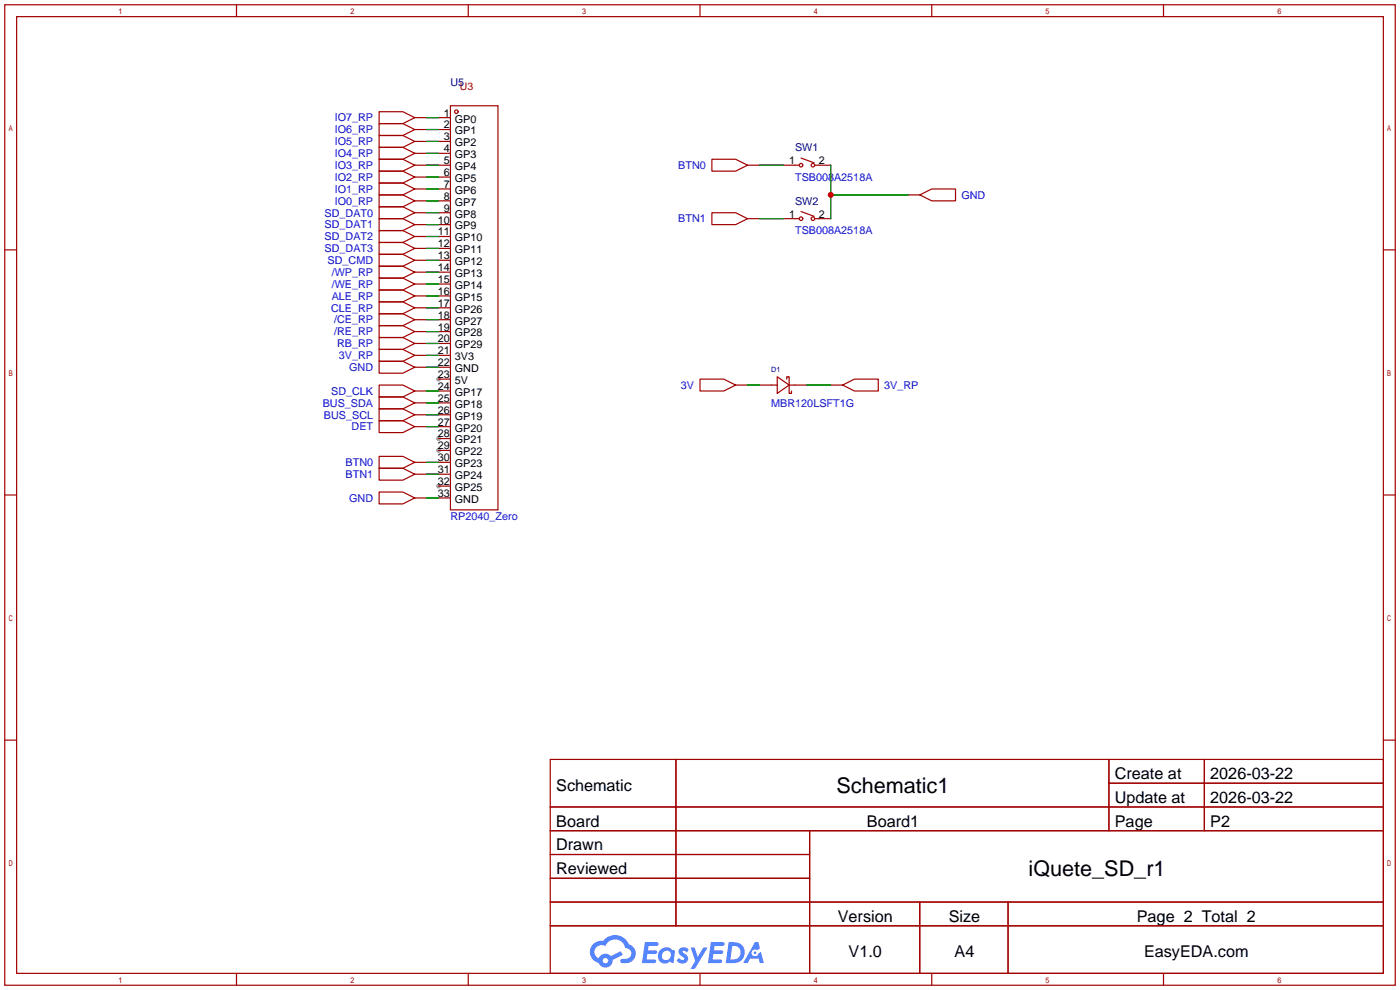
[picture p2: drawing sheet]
<svg xmlns="http://www.w3.org/2000/svg" width="299mm" height="212mm" viewBox="0 0 299 212" stroke-linecap="round" stroke-linejoin="round" font-family="sans-serif">
<g fill="#999">
<circle cx="93.7" cy="81" r=".51"/>
<circle cx="93.7" cy="93.7" r=".51"/>
<circle cx="93.7" cy="96.3" r=".51"/>
<circle cx="93.7" cy="103.9" r=".51"/>
</g>
<g fill="none" stroke="#a10000" stroke-width=".25">
<path d="M1 1h297.2v209.6h-297.2zM3.6 3.6h292.1v204.4h-292.1zM50.5 1v2.6M100.1 1v2.6M149.6 1v2.6M199.1 1v2.6M248.7 1v2.6M1 53.4h2.6M295.7 53.4h2.5M1 105.8h2.6M295.7 105.8h2.5M1 158.2h2.6"/>
<path d="M295.7 158.2h2.5M117.6 162.3h178.1v45.7h-178.1zM117.6 172.5h178.1M117.6 177.5h178.1M144.5 162.3v35.6M173 177.5v30.5M237 162.3v15.2M237 167.4h58.7M257.4 162.3v15.2M117.6 182.6h55.4M117.6 192.8h178.1M117.6 187.7h55.4"/>
<path d="M117.6 197.9h178.1M196.6 192.8v15.2M215.4 192.8v15.2M50.5 208v2.6M100.1 208v2.6M149.6 208v2.6M199.1 208v2.6M248.7 208v2.6"/>
</g>
<g fill="#5487ff">
<path d="M145.3 202.7a1.3 1.3 0 0 1 1.9 .3l-.4 .6a.54 .54 0 0 0-.9-.2l.1 .2a1.34 1.34 0 0 1 .9 1.8 1.47 1.47 0 0 1-2.3-.1l.5-.6 .8 .5a.31 .31 0 0 0 .4-.3 .31 .31 0 0 0-.3-.4 1.12 1.12 0 0 1-.7-1.8z"/>
<path d="M147.6 202.5h.9l.6 2 1.2-2h.9l-2.7 4.6h-.9l1-1.7z"/>
<path d="M137.8 201.4h1.7a1.31 1.31 0 0 1 1.2 .2 .4 .4 0 0 1-.3 .5l-1.8 .1-.1 .9h1.6a.4 .4 0 0 1 .4 .4 .4 .4 0 0 1-.5 .4h-1.6l-.2 1.2h1.4a.46 .46 0 0 1 .5 0 .46 .46 0 0 1 .1 .5l-.4 .2h-2.6z"/>
<path d="M151.9 201.4h1.7a1.32 1.32 0 0 1 1.2 .2 .39 .39 0 0 1-.3 .5l-1.8 .1-.1 .9h1.6a.4 .4 0 0 1 .4 .4 .4 .4 0 0 1-.4 .4h-1.7l-.2 1.2h1.4a.46 .46 0 0 1 .5 0 .46 .46 0 0 1 .1 .5l-.4 .2h-2.6z"/>
<path d="M161.3 201.4h.8l.3 1.3-.6 .4a.75 .75 0 0 0-1.1 .3 .75 .75 0 0 0 .5 1 .75 .75 0 0 0 .9-.7l.5-.2 .6 2.3h-.8l-.3-.9h-1.8l-.5 .9h-1z"/>
<path d="M155.7 201.4l-.6 4.4h1.5a2.27 2.27 0 0 0 2.6-2.2 2.27 2.27 0 0 0-2.7-2.2zM156.5 202.1a1.5 1.5 0 0 1 1.8 1.6 1.5 1.5 0 0 1-1.9 1.4h-.3z"/>
<path d="M141.2 203a1.6 1.6 0 0 0-.3 2.3 1.6 1.6 0 0 0 2.3 .2l.7 .3 .3-2.4-.1-.3-.5-.1a1.58 1.58 0 0 0-2.4 0zM141.8 203.5a.98 .98 0 0 1 1.6 .4 .98 .98 0 0 1-1.1 1.3 .94 .94 0 0 1-.9-.7 .94 .94 0 0 1 .4-1z"/>
<path d="M126.8 201.8a2.37 2.37 0 0 0 1.1 4 1.54 1.54 0 0 0 1.8 1 1.54 1.54 0 0 0 1.2-1.6l2.2-1.1-.5-.8-2 1a1.57 1.57 0 0 0-2.7 .5 1.5 1.5 0 0 1-.7-2.1 1.5 1.5 0 0 1 2.2-.5 2.23 2.23 0 0 1 2.3-1.4 2.23 2.23 0 0 1 2 1.8 1.16 1.16 0 0 1 1.2 1.1 1.16 1.16 0 0 1-1.1 1.2h-.7a.47 .47 0 0 0-.5 .4 .47 .47 0 0 0 .4 .5 2.17 2.17 0 0 0 2.5-.9 2.17 2.17 0 0 0-.3-2.7l-.8-.4a3.2 3.2 0 0 0-5.5-.7l-1.1 .1zM128.8 205.3a.6 .6 0 0 1 1.2 0 .6 .6 0 0 1-1.2 0z"/>
<circle cx="161.4" cy="203.6" r=".28"/>
</g>
<g fill="none" stroke="#a10000" stroke-width=".25">
<path d="M81 23.9h5.1l2.5 1.2-2.5 1.3h-5.1zM81 26.4h5.1l2.5 1.3-2.5 1.3h-5.1zM81 29h5.1l2.5 1.2-2.5 1.3h-5.1zM81 31.5h5.1l2.5 1.3-2.5 1.2h-5.1zM81 34h5.1l2.5 1.3-2.5 1.3h-5.1zM81 36.6h5.1l2.5 1.2-2.5 1.3h-5.1zM81 39.1h5.1l2.5 1.3-2.5 1.3h-5.1zM88.6 25.1h2.6M88.6 27.7h2.6M88.6 30.2h2.6M88.6 32.8h2.6M88.6 35.3h2.6"/>
<path d="M88.6 37.8h2.6M93.7 25.1h2.6M93.7 27.7h2.6M93.7 30.2h2.6M93.7 32.8h2.6M93.7 35.3h2.6M93.7 37.8h2.6M96.3 22.6h10.1v86.4h-10.1zM152.1 34h5.1l2.6 1.3-2.6 1.3h-5.1zM159.8 35.3h2.5M167.4 35.3h3.3M171.2 33.8l2.8 1"/>
<path d="M174.2 35.3h3.3M81 41.7h5.1l2.5 1.2-2.5 1.3h-5.1zM81 59.4h5.1l2.5 1.3-2.5 1.3h-5.1zM81 56.9h5.1l2.5 1.3-2.5 1.2h-5.1zM81 44.2h5.1l2.5 1.3-2.5 1.2h-5.1zM81 46.7h5.1l2.5 1.3-2.5 1.3h-5.1zM81 49.3h5.1l2.5 1.2-2.5 1.3h-5.1zM81 51.8h5.1l2.5 1.3-2.5 1.3h-5.1zM81 54.4h5.1l2.5 1.2-2.5 1.3h-5.1zM88.6 40.4h2.6M88.6 42.9h2.6M88.6 45.5h2.6"/>
<path d="M88.6 48h2.6M88.6 50.5h2.6M88.6 53.1h2.6M88.6 55.6h2.6M88.6 58.2h2.6M93.7 40.4h2.6M93.7 42.9h2.6M93.7 45.5h2.6M93.7 48h2.6M93.7 50.5h2.6M93.7 53.1h2.6M93.7 55.6h2.6"/>
<path d="M93.7 58.2h2.6M152.1 45.5h5.1l2.6 1.2-2.6 1.3h-5.1zM159.8 46.7h2.5M167.4 46.7h3.3M171.2 45.2l2.8 1M174.2 46.7h3.3M194.1 41.7h2.5M196.6 41.7l2.5-1.3h5.1v2.5h-5.1zM81 74.7h5.1l2.5 1.2-2.5 1.3h-5.1zM81 77.2h5.1l2.5 1.3-2.5 1.3h-5.1zM81 69.6h5.1l2.5 1.3-2.5 1.2h-5.1zM81 72.1h5.1l2.5 1.3-2.5 1.3h-5.1z"/>
<path d="M81 64.5h5.1l2.5 1.3-2.5 1.3h-5.1zM81 67.1h5.1l2.5 1.2-2.5 1.3h-5.1zM81 62h5.1l2.5 1.2-2.5 1.3h-5.1zM88.6 60.7h2.6M88.6 63.2h2.6M88.6 65.8h2.6M88.6 68.3h2.6M88.6 70.9h2.6M88.6 73.4h2.6M88.6 75.9h2.6M88.6 78.5h2.6M93.7 60.7h2.6"/>
<path d="M93.7 63.2h2.6M93.7 65.8h2.6M93.7 68.3h2.6M93.7 70.9h2.6M93.7 73.4h2.6M93.7 75.9h2.6M93.7 78.5h2.6M81 82.3h5.1l2.5 1.3-2.5 1.2h-5.1zM81 84.8h5.1l2.5 1.3-2.5 1.3h-5.1zM81 87.4h5.1l2.5 1.2-2.5 1.3h-5.1zM81 89.9h5.1l2.5 1.3-2.5 1.3h-5.1zM81 97.5h5.1l2.5 1.3-2.5 1.3h-5.1z"/>
<path d="M88.6 83.6h2.6M88.6 86.1h2.6M88.6 88.6h2.6M88.6 91.2h2.6M88.6 98.8h2.6M93.7 81h2.6M93.7 83.6h2.6M93.7 86.1h2.6M93.7 88.6h2.6M93.7 91.2h2.6M93.7 93.7h2.6M93.7 96.3h2.6"/>
<path d="M93.7 98.8h2.6M149.6 81h5.1l2.5 1.3-2.5 1.3h-5.1zM157.2 82.3h2.6M162.3 82.3h3.8M166.1 80.5l2.6 1.8-2.6 1.8zM168.1 81v-.5h.6v3.6h.5v-.5M168.7 82.3h3.8M177.5 82.3h2.6M180.1 82.3l2.5-1.3h5.1v2.6h-5.1zM81 105.2h5.1l2.5 1.2-2.5 1.3h-5.1zM81 100.1h5.1l2.5 1.2-2.5 1.3h-5.1zM88.6 101.3h2.6"/>
<path d="M88.6 106.4h2.6M93.7 101.3h2.6M93.7 103.9h2.6M93.7 106.4h2.6"/>
<circle cx="97.5" cy="23.9" r=".38"/>
<circle cx="171.2" cy="35.3" r=".38"/>
<circle cx="173.7" cy="35.3" r=".38"/>
<circle cx="171.2" cy="46.7" r=".38"/>
<circle cx="173.7" cy="46.7" r=".38"/>
</g>
<g fill="none" stroke="#008700" stroke-width=".25">
<path d="M91.2 25.1h2.5M91.2 27.7h2.5M91.2 30.2h2.5M91.2 32.8h2.5M91.2 35.3h2.5M91.2 37.8h2.5M162.3 35.3h5.1M177.5 35.3v11.4M91.2 40.4h2.5M91.2 42.9h2.5M91.2 58.2h2.5M91.2 45.5h2.5"/>
<path d="M91.2 48h2.5M91.2 50.5h2.5M91.2 53.1h2.5M91.2 55.6h2.5M162.3 46.7h5.1M177.5 41.7h16.6M91.2 75.9h2.5M91.2 78.5h2.5M91.2 70.9h2.5M91.2 73.4h2.5M91.2 65.8h2.5M91.2 68.3h2.5"/>
<path d="M91.2 60.7h2.5M91.2 63.2h2.5M91.2 83.6h2.5M91.2 86.1h2.5M91.2 88.6h2.5M91.2 91.2h2.5M91.2 98.8h2.5M159.8 82.3h2.5M172.5 82.3h5M91.2 106.4h2.5M91.2 101.3h2.5"/>
</g>
<circle cx="177.5" cy="41.7" r=".63" fill="#c00"/>
<g font-size="4.6">
<text x="178.8" y="169.4">Schematic1</text>
<text x="219.8" y="187.2">iQuete_SD_r1</text>
</g>
<g font-size="3.5">
<text x="238.3" y="166.5">Create at</text>
<text x="258.7" y="166.5">2026-03-22</text>
<text x="118.9" y="169.1">Schematic</text>
<text x="238.3" y="171.6">Update at</text>
<text x="258.7" y="171.6">2026-03-22</text>
<text x="118.9" y="176.7">Board</text>
<text x="185.3" y="176.7">Board1</text>
<text x="238.3" y="176.7">Page</text>
<text x="258.7" y="176.7">P2</text>
<text x="118.9" y="181.8">Drawn</text>
<text x="118.9" y="186.8">Reviewed</text>
<text x="179.1" y="197">Version</text>
<text x="202.8" y="197">Size</text>
<text x="243" y="197">Page 2 Total 2</text>
<text x="181.4" y="204.6">V1.0</text>
<text x="204" y="204.6">A4</text>
<text x="244.5" y="204.6">EasyEDA.com</text>
</g>
<g font-size="2.3" fill="#000080">
<text x="96.3" y="18.3">U5</text>
<text x="169.9" y="32.3">SW1</text>
<text x="169.9" y="43.7">SW2</text>
</g>
<g font-size="2.3" fill="#00f">
<text x="71.5" y="26">IO7_RP</text>
<text x="71.5" y="28.5">IO6_RP</text>
<text x="71.5" y="31">IO5_RP</text>
<text x="71.5" y="33.6">IO4_RP</text>
<text x="71.5" y="36.1">IO3_RP</text>
<text x="71.5" y="38.7">IO2_RP</text>
<text x="71.5" y="41.2">IO1_RP</text>
<text x="145" y="36.1">BTN0</text>
<text x="169.9" y="38.7">TSB008A2518A</text>
<text x="69.4" y="46.3">SD_DAT0</text>
<text x="71.5" y="43.7">IO0_RP</text>
<text x="145" y="47.5">BTN1</text>
<text x="205.5" y="42.5">GND</text>
<text x="69.4" y="48.8">SD_DAT1</text>
<text x="69.4" y="51.4">SD_DAT2</text>
<text x="69.4" y="53.9">SD_DAT3</text>
<text x="169.9" y="50.1">TSB008A2518A</text>
<text x="70" y="56.4">SD_CMD</text>
<text x="70.9" y="59">/WP_RP</text>
<text x="70.9" y="61.5">/WE_RP</text>
<text x="70.9" y="64.1">ALE_RP</text>
<text x="70.8" y="66.6">CLE_RP</text>
<text x="71.4" y="71.7">/RE_RP</text>
<text x="71.4" y="69.1">/CE_RP</text>
<text x="72.1" y="74.2">RB_RP</text>
<text x="72.4" y="76.8">3V_RP</text>
<text x="74.6" y="79.3">GND</text>
<text x="145.5" y="83.1">3V</text>
<text x="189" y="83.1">3V_RP</text>
<text x="69" y="86.9">BUS_SDA</text>
<text x="69.2" y="89.5">BUS_SCL</text>
<text x="70.8" y="84.4">SD_CLK</text>
<text x="164.8" y="86.9">MBR120LSFT1G</text>
<text x="75.1" y="92">DET</text>
<text x="73.9" y="99.6">BTN0</text>
<text x="73.9" y="102.2">BTN1</text>
<text x="74.6" y="107.2">GND</text>
<text x="96.3" y="111">RP2040_Zero</text>
</g>
<g font-size="2.3">
<text x="94.9" y="24.9">1</text>
<text x="94.9" y="27.5">2</text>
<text x="94.9" y="30">3</text>
<text x="97.2" y="26.2">GP0</text>
<text x="97.2" y="28.7">GP1</text>
<text x="94.9" y="32.5">4</text>
<text x="94.9" y="35.1">5</text>
<text x="97.2" y="31.3">GP2</text>
<text x="97.2" y="33.8">GP3</text>
<text x="168.6" y="35.1">1</text>
<text x="175" y="35.1">2</text>
<text x="94.9" y="37.6">6</text>
<text x="94.9" y="40.2">7</text>
<text x="97.2" y="36.3">GP4</text>
<text x="97.2" y="38.9">GP5</text>
<text x="97.2" y="41.4">GP6</text>
<text x="93.6" y="47.8">10</text>
<text x="94.9" y="42.7">8</text>
<text x="94.9" y="45.2">9</text>
<text x="97.2" y="44">GP7</text>
<text x="97.2" y="46.5">GP8</text>
<text x="168.6" y="46.5">1</text>
<text x="175" y="46.5">2</text>
<text x="93.6" y="50.3">11</text>
<text x="93.6" y="52.9">12</text>
<text x="97.2" y="49">GP9</text>
<text x="97.2" y="51.6">GP10</text>
<text x="93.6" y="55.4">13</text>
<text x="93.6" y="57.9">14</text>
<text x="97.2" y="54.1">GP11</text>
<text x="97.2" y="56.7">GP12</text>
<text x="97.2" y="59.2">GP13</text>
<text x="93.6" y="60.5">15</text>
<text x="93.6" y="63">16</text>
<text x="93.6" y="65.6">17</text>
<text x="97.2" y="61.7">GP14</text>
<text x="97.2" y="64.3">GP15</text>
<text x="93.6" y="68.1">18</text>
<text x="93.6" y="70.6">19</text>
<text x="97.2" y="66.8">GP26</text>
<text x="97.2" y="69.4">GP27</text>
<text x="97.2" y="71.9">GP28</text>
<text x="93.6" y="73.2">20</text>
<text x="93.6" y="75.7">21</text>
<text x="97.2" y="74.4">GP29</text>
<text x="97.2" y="77">3V3</text>
<text x="93.6" y="78.3">22</text>
<text x="93.6" y="80.8">23</text>
<text x="93.6" y="83.3">24</text>
<text x="97.2" y="79.5">GND</text>
<text x="97.2" y="82.1">5V</text>
<text x="93.6" y="85.9">25</text>
<text x="93.6" y="88.4">26</text>
<text x="97.2" y="84.6">GP17</text>
<text x="97.2" y="87.1">GP18</text>
<text x="97.2" y="89.7">GP19</text>
<text x="93.6" y="91">27</text>
<text x="93.6" y="93.5">28</text>
<text x="97.2" y="92.2">GP20</text>
<text x="97.2" y="94.8">GP21</text>
<text x="93.6" y="96">29</text>
<text x="93.6" y="98.6">30</text>
<text x="93.6" y="101.1">31</text>
<text x="97.2" y="97.3">GP22</text>
<text x="97.2" y="99.8">GP23</text>
<text x="93.6" y="103.7">32</text>
<text x="93.6" y="106.2">33</text>
<text x="97.2" y="102.4">GP24</text>
<text x="97.2" y="104.9">GP25</text>
<text x="97.2" y="107.5">GND</text>
</g>
<text font-size="2.2" fill="#a00000" x="98.3" y="19.3">U3</text>
<text font-size="1.6" fill="#000080" x="164.8" y="79.4">D1</text>
</svg>
